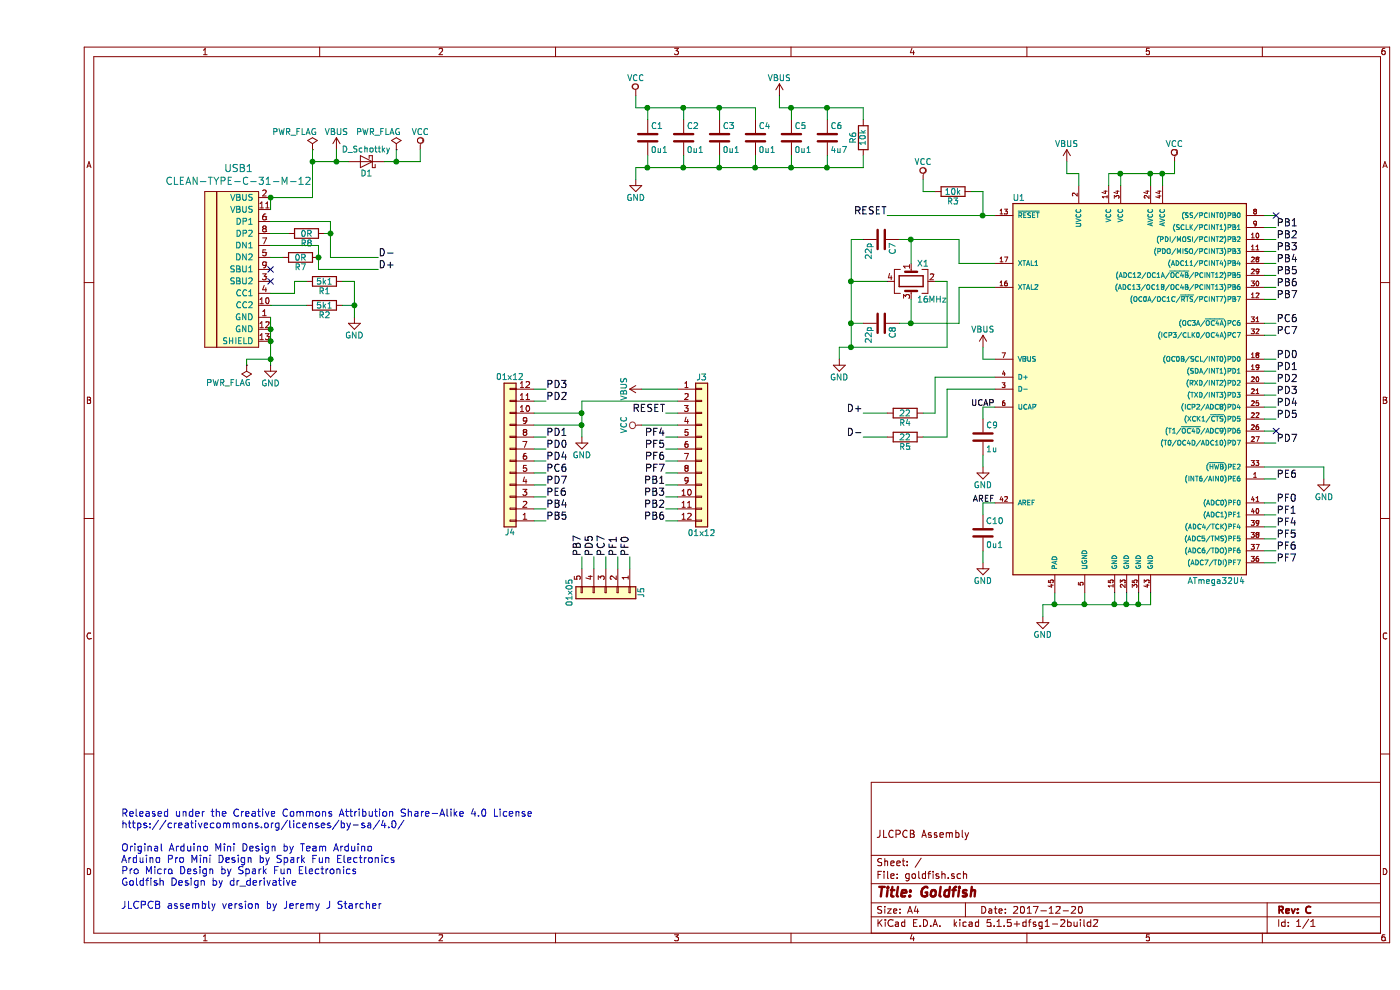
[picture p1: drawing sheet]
EESchema Schematic File Version 4
EELAYER 30 0
EELAYER END
$Descr A4 11693 8268
encoding utf-8
Sheet 1 1
Title "Goldfish"
Date "2017-12-20"
Rev "C"
Comp ""
Comment1 "JLCPCB Assembly"
Comment2 ""
Comment3 ""
Comment4 ""
$EndDescr
$Comp
L power:GND #PWR02
U 1 1
P 2650 2650
F 0 "#PWR02" H 2650 2400 50  0001 C CNN
F 1 "GND" H 2650 2500 50  0000 C CNN
F 2 "" H 2650 2650 50  0001 C CNN
F 3 "" H 2650 2650 50  0001 C CNN
	1    2650 2650
	1    0    0    -1  
$EndComp
$Comp
L Device:R R4
U 1 1
P 7250 3450
F 0 "R4" V 7330 3450 50  0000 C CNN
F 1 "22" V 7250 3450 50  0000 C CNN
F 2 "Resistor_SMD:R_0402_1005Metric" V 7180 3450 50  0001 C CNN
F 3 "" H 7250 3450 50  0001 C CNN
F 4 " C25092" V 7250 3450 50  0001 C CNN "JLC"
	1    7250 3450
	0    1    1    0   
$EndComp
$Comp
L Device:R R5
U 1 1
P 7250 3650
F 0 "R5" V 7330 3650 50  0000 C CNN
F 1 "22" V 7250 3650 50  0000 C CNN
F 2 "Resistor_SMD:R_0402_1005Metric" V 7180 3650 50  0001 C CNN
F 3 "" H 7250 3650 50  0001 C CNN
F 4 " C25092" V 7250 3650 50  0001 C CNN "JLC"
	1    7250 3650
	0    1    1    0   
$EndComp
$Comp
L power:PWR_FLAG #FLG03
U 1 1
P 2300 1250
F 0 "#FLG03" H 2300 1325 50  0001 C CNN
F 1 "PWR_FLAG" H 2150 1400 50  0000 C CNN
F 2 "" H 2300 1250 50  0001 C CNN
F 3 "" H 2300 1250 50  0001 C CNN
	1    2300 1250
	1    0    0    -1  
$EndComp
Text Label 2850 2250 0    60   ~ 0
D+
Text Label 2850 2150 0    60   ~ 0
D-
$Comp
L atmega32u4-ep:ATMEGA32U4-EP U1
U 1 1
P 9150 3350
F 0 "U1" H 8200 5050 50  0000 C CNN
F 1 "ATmega32U4" H 9850 1850 50  0000 C CNN
F 2 "Package_DFN_QFN:QFN-44-1EP_7x7mm_P0.5mm_EP5.2x5.2mm" H 9150 3350 50  0001 C CIN
F 3 "" H 10250 4450 50  0001 C CNN
F 4 "C45874" H 9150 3350 50  0001 C CNN "JLC"
	1    9150 3350
	1    0    0    -1  
$EndComp
$Comp
L power:GND #PWR05
U 1 1
P 8400 5150
F 0 "#PWR05" H 8400 4900 50  0001 C CNN
F 1 "GND" H 8400 5000 50  0000 C CNN
F 2 "" H 8400 5150 50  0001 C CNN
F 3 "" H 8400 5150 50  0001 C CNN
	1    8400 5150
	1    0    0    -1  
$EndComp
$Comp
L Device:C C8
U 1 1
P 7050 2700
F 0 "C8" H 7075 2800 50  0000 L CNN
F 1 "22p" H 7075 2600 50  0000 L CNN
F 2 "Capacitor_SMD:C_0402_1005Metric" H 7088 2550 50  0001 C CNN
F 3 "" H 7050 2700 50  0001 C CNN
F 4 " C1555" H 7050 2700 50  0001 C CNN "JLC"
	1    7050 2700
	0    1    1    0   
$EndComp
$Comp
L Device:Crystal_GND24 X1
U 1 1
P 7300 2350
F 0 "X1" V 7150 2400 50  0000 L CNN
F 1 "16MHz" V 7450 2400 50  0000 L CNN
F 2 "Crystal:Crystal_SMD_SeikoEpson_TSX3225-4Pin_3.2x2.5mm" H 7300 2350 50  0001 C CNN
F 3 "" H 7300 2350 50  0001 C CNN
F 4 " C13738" V 7300 2350 50  0001 C CNN "JLC"
	1    7300 2350
	0    1    1    0   
$EndComp
$Comp
L Device:C C7
U 1 1
P 7050 2000
F 0 "C7" H 7075 2100 50  0000 L CNN
F 1 "22p" H 7075 1900 50  0000 L CNN
F 2 "Capacitor_SMD:C_0402_1005Metric" H 7088 1850 50  0001 C CNN
F 3 "" H 7050 2000 50  0001 C CNN
F 4 " C1555" H 7050 2000 50  0001 C CNN "JLC"
	1    7050 2000
	0    1    1    0   
$EndComp
$Comp
L power:GND #PWR06
U 1 1
P 6700 3000
F 0 "#PWR06" H 6700 2750 50  0001 C CNN
F 1 "GND" H 6700 2850 50  0000 C CNN
F 2 "" H 6700 3000 50  0001 C CNN
F 3 "" H 6700 3000 50  0001 C CNN
	1    6700 3000
	1    0    0    -1  
$EndComp
$Comp
L Device:R R3
U 1 1
P 7650 1600
F 0 "R3" V 7730 1600 50  0000 C CNN
F 1 "10k" V 7650 1600 50  0000 C CNN
F 2 "Resistor_SMD:R_0402_1005Metric" V 7580 1600 50  0001 C CNN
F 3 "" H 7650 1600 50  0001 C CNN
F 4 " C25744" V 7650 1600 50  0001 C CNN "JLC"
	1    7650 1600
	0    1    1    0   
$EndComp
$Comp
L power:VCC #PWR07
U 1 1
P 7400 1500
F 0 "#PWR07" H 7400 1350 50  0001 C CNN
F 1 "VCC" H 7400 1650 50  0000 C CNN
F 2 "" H 7400 1500 50  0001 C CNN
F 3 "" H 7400 1500 50  0001 C CNN
	1    7400 1500
	1    0    0    -1  
$EndComp
$Comp
L Device:C C9
U 1 1
P 7900 3650
F 0 "C9" H 7925 3750 50  0000 L CNN
F 1 "1u" H 7925 3550 50  0000 L CNN
F 2 "Capacitor_SMD:C_0402_1005Metric" H 7938 3500 50  0001 C CNN
F 3 "" H 7900 3650 50  0001 C CNN
F 4 " C52923" H 7900 3650 50  0001 C CNN "JLC"
	1    7900 3650
	1    0    0    -1  
$EndComp
$Comp
L power:GND #PWR08
U 1 1
P 7900 3900
F 0 "#PWR08" H 7900 3650 50  0001 C CNN
F 1 "GND" H 7900 3750 50  0000 C CNN
F 2 "" H 7900 3900 50  0001 C CNN
F 3 "" H 7900 3900 50  0001 C CNN
	1    7900 3900
	1    0    0    -1  
$EndComp
Text Label 6900 3450 2    60   ~ 0
D+
Text Label 6900 3650 2    60   ~ 0
D-
$Comp
L power:VCC #PWR09
U 1 1
P 9500 1350
F 0 "#PWR09" H 9500 1200 50  0001 C CNN
F 1 "VCC" H 9500 1500 50  0000 C CNN
F 2 "" H 9500 1350 50  0001 C CNN
F 3 "" H 9500 1350 50  0001 C CNN
	1    9500 1350
	1    0    0    -1  
$EndComp
$Comp
L Device:C C10
U 1 1
P 7900 4450
F 0 "C10" H 7925 4550 50  0000 L CNN
F 1 "0u1" H 7925 4350 50  0000 L CNN
F 2 "Capacitor_SMD:C_0402_1005Metric" H 7938 4300 50  0001 C CNN
F 3 "" H 7900 4450 50  0001 C CNN
F 4 " C1525" H 7900 4450 50  0001 C CNN "JLC"
	1    7900 4450
	1    0    0    -1  
$EndComp
$Comp
L power:GND #PWR010
U 1 1
P 7900 4700
F 0 "#PWR010" H 7900 4450 50  0001 C CNN
F 1 "GND" H 7900 4550 50  0000 C CNN
F 2 "" H 7900 4700 50  0001 C CNN
F 3 "" H 7900 4700 50  0001 C CNN
	1    7900 4700
	1    0    0    -1  
$EndComp
Text Label 10350 4000 0    60   ~ 0
PE6
$Comp
L power:GND #PWR011
U 1 1
P 10750 4000
F 0 "#PWR011" H 10750 3750 50  0001 C CNN
F 1 "GND" H 10750 3850 50  0000 C CNN
F 2 "" H 10750 4000 50  0001 C CNN
F 3 "" H 10750 4000 50  0001 C CNN
	1    10750 4000
	1    0    0    -1  
$EndComp
Text Label 10350 3000 0    60   ~ 0
PD0
Text Label 10350 3100 0    60   ~ 0
PD1
Text Label 10350 3200 0    60   ~ 0
PD2
Text Label 10350 3300 0    60   ~ 0
PD3
Text Label 10350 3400 0    60   ~ 0
PD4
Text Label 10350 3700 0    60   ~ 0
PD7
Text Label 10350 2700 0    60   ~ 0
PC6
Text Label 10350 2800 0    60   ~ 0
PC7
Text Label 10350 1900 0    60   ~ 0
PB1
Text Label 10350 2000 0    60   ~ 0
PB2
Text Label 10350 2100 0    60   ~ 0
PB3
Text Label 10350 2200 0    60   ~ 0
PB4
Text Label 10350 2300 0    60   ~ 0
PB5
Text Label 10350 2400 0    60   ~ 0
PB6
Text Label 10350 2500 0    60   ~ 0
PB7
Text Label 4250 3250 0    60   ~ 0
PD3
Text Label 4250 3350 0    60   ~ 0
PD2
$Comp
L power:GND #PWR012
U 1 1
P 4550 3650
F 0 "#PWR012" H 4550 3400 50  0001 C CNN
F 1 "GND" H 4550 3500 50  0000 C CNN
F 2 "" H 4550 3650 50  0001 C CNN
F 3 "" H 4550 3650 50  0001 C CNN
	1    4550 3650
	1    0    0    -1  
$EndComp
Text Label 4250 3650 0    60   ~ 0
PD1
Text Label 4250 3750 0    60   ~ 0
PD0
Text Label 4250 3850 0    60   ~ 0
PD4
Text Label 4250 3950 0    60   ~ 0
PC6
Text Label 4250 4050 0    60   ~ 0
PD7
Text Label 4250 4150 0    60   ~ 0
PE6
Text Label 4250 4250 0    60   ~ 0
PB4
Text Label 4250 4350 0    60   ~ 0
PB5
Text Label 10350 4200 0    60   ~ 0
PF0
Text Label 10350 4300 0    60   ~ 0
PF1
Text Label 10350 4400 0    60   ~ 0
PF4
Text Label 10350 4500 0    60   ~ 0
PF5
Text Label 10350 4600 0    60   ~ 0
PF6
Text Label 10350 4700 0    60   ~ 0
PF7
$Comp
L power:VCC #PWR013
U 1 1
P 5050 3550
F 0 "#PWR013" H 5050 3400 50  0001 C CNN
F 1 "VCC" H 5050 3700 50  0000 C CNN
F 2 "" H 5050 3550 50  0001 C CNN
F 3 "" H 5050 3550 50  0001 C CNN
	1    5050 3550
	0    -1   -1   0   
$EndComp
Text Label 7100 1800 2    60   ~ 0
RESET
Text Label 5250 3450 2    60   ~ 0
RESET
Text Label 5250 3650 2    60   ~ 0
PF4
Text Label 5250 3750 2    60   ~ 0
PF5
Text Label 5250 3850 2    60   ~ 0
PF6
Text Label 5250 3950 2    60   ~ 0
PF7
Text Label 5250 4050 2    60   ~ 0
PB1
Text Label 5250 4150 2    60   ~ 0
PB3
Text Label 5250 4250 2    60   ~ 0
PB2
Text Label 5250 4350 2    60   ~ 0
PB6
Text Label 4550 4650 1    60   ~ 0
PB7
Text Label 4650 4650 1    60   ~ 0
PD5
Text Label 4750 4650 1    60   ~ 0
PC7
Text Label 4850 4650 1    60   ~ 0
PF1
Text Label 4950 4650 1    60   ~ 0
PF0
NoConn ~ 10350 1800
$Comp
L power:VCC #PWR014
U 1 1
P 5000 800
F 0 "#PWR014" H 5000 650 50  0001 C CNN
F 1 "VCC" H 5000 950 50  0000 C CNN
F 2 "" H 5000 800 50  0001 C CNN
F 3 "" H 5000 800 50  0001 C CNN
	1    5000 800 
	1    0    0    -1  
$EndComp
$Comp
L Device:C C1
U 1 1
P 5100 1150
F 0 "C1" H 5125 1250 50  0000 L CNN
F 1 "0u1" H 5125 1050 50  0000 L CNN
F 2 "Capacitor_SMD:C_0402_1005Metric" H 5138 1000 50  0001 C CNN
F 3 "" H 5100 1150 50  0001 C CNN
F 4 " C1525" H 5100 1150 50  0001 C CNN "JLC"
	1    5100 1150
	1    0    0    -1  
$EndComp
$Comp
L Device:C C2
U 1 1
P 5400 1150
F 0 "C2" H 5425 1250 50  0000 L CNN
F 1 "0u1" H 5425 1050 50  0000 L CNN
F 2 "Capacitor_SMD:C_0402_1005Metric" H 5438 1000 50  0001 C CNN
F 3 "" H 5400 1150 50  0001 C CNN
F 4 " C1525" H 5400 1150 50  0001 C CNN "JLC"
	1    5400 1150
	1    0    0    -1  
$EndComp
$Comp
L Device:C C3
U 1 1
P 5700 1150
F 0 "C3" H 5725 1250 50  0000 L CNN
F 1 "0u1" H 5725 1050 50  0000 L CNN
F 2 "Capacitor_SMD:C_0402_1005Metric" H 5738 1000 50  0001 C CNN
F 3 "" H 5700 1150 50  0001 C CNN
F 4 " C1525" H 5700 1150 50  0001 C CNN "JLC"
	1    5700 1150
	1    0    0    -1  
$EndComp
$Comp
L Device:C C4
U 1 1
P 6000 1150
F 0 "C4" H 6025 1250 50  0000 L CNN
F 1 "0u1" H 6025 1050 50  0000 L CNN
F 2 "Capacitor_SMD:C_0402_1005Metric" H 6038 1000 50  0001 C CNN
F 3 "" H 6000 1150 50  0001 C CNN
F 4 " C1525" H 6000 1150 50  0001 C CNN "JLC"
	1    6000 1150
	1    0    0    -1  
$EndComp
$Comp
L Device:C C6
U 1 1
P 6600 1150
F 0 "C6" H 6625 1250 50  0000 L CNN
F 1 "4u7" H 6625 1050 50  0000 L CNN
F 2 "Capacitor_SMD:C_0402_1005Metric" H 6638 1000 50  0001 C CNN
F 3 "" H 6600 1150 50  0001 C CNN
F 4 " C23733" H 6600 1150 50  0001 C CNN "JLC"
	1    6600 1150
	1    0    0    -1  
$EndComp
$Comp
L power:GND #PWR015
U 1 1
P 5000 1500
F 0 "#PWR015" H 5000 1250 50  0001 C CNN
F 1 "GND" H 5000 1350 50  0000 C CNN
F 2 "" H 5000 1500 50  0001 C CNN
F 3 "" H 5000 1500 50  0001 C CNN
	1    5000 1500
	1    0    0    -1  
$EndComp
$Comp
L Connector_Generic:Conn_01x12 J4
U 1 1
P 3950 3850
F 0 "J4" H 3950 4450 50  0000 C CNN
F 1 "01x12" H 3950 3150 50  0000 C CNN
F 2 "pins:Pins12" H 3950 3850 50  0001 C CNN
F 3 "" H 3950 3850 50  0001 C CNN
	1    3950 3850
	-1   0    0    1   
$EndComp
$Comp
L Connector_Generic:Conn_01x05 J5
U 1 1
P 4750 4950
F 0 "J5" H 4750 5250 50  0000 C CNN
F 1 "01x05" H 4750 4650 50  0000 C CNN
F 2 "pins:Pins5" H 4750 4950 50  0001 C CNN
F 3 "" H 4750 4950 50  0001 C CNN
	1    4750 4950
	0    1    1    0   
$EndComp
$Comp
L Connector_Generic:Conn_01x12 J3
U 1 1
P 5550 3750
F 0 "J3" H 5550 4350 50  0000 C CNN
F 1 "01x12" H 5550 3050 50  0000 C CNN
F 2 "pins:Pins12" H 5550 3750 50  0001 C CNN
F 3 "" H 5550 3750 50  0001 C CNN
	1    5550 3750
	1    0    0    -1  
$EndComp
$Comp
L Device:C C5
U 1 1
P 6300 1150
F 0 "C5" H 6325 1250 50  0000 L CNN
F 1 "0u1" H 6325 1050 50  0000 L CNN
F 2 "Capacitor_SMD:C_0402_1005Metric" H 6338 1000 50  0001 C CNN
F 3 "" H 6300 1150 50  0001 C CNN
F 4 " C1525" H 6300 1150 50  0001 C CNN "JLC"
	1    6300 1150
	1    0    0    -1  
$EndComp
Connection ~ 8500 5050
Wire Wire Line
	8500 4950 8500 5050
Wire Wire Line
	2350 2250 2850 2250
Wire Wire Line
	2450 2150 2850 2150
Wire Wire Line
	6900 3650 7100 3650
Wire Wire Line
	7100 3450 6900 3450
Wire Wire Line
	7500 3450 7400 3450
Wire Wire Line
	7500 3150 7500 3450
Wire Wire Line
	8000 3150 7500 3150
Wire Wire Line
	7600 3650 7400 3650
Wire Wire Line
	7600 3250 7600 3650
Wire Wire Line
	7900 4200 7900 4300
Wire Wire Line
	7900 3800 7900 3900
Wire Wire Line
	7900 3400 7900 3500
Wire Wire Line
	7800 1600 7900 1600
Wire Wire Line
	7900 3000 7900 2900
Wire Wire Line
	8000 3000 7900 3000
Connection ~ 9300 1450
Wire Wire Line
	9400 1450 9400 1550
Connection ~ 9050 1450
Wire Wire Line
	9300 1450 9300 1550
Wire Wire Line
	9050 1450 9050 1550
Wire Wire Line
	8950 1450 9050 1450
Wire Wire Line
	2300 1250 2300 1350
Connection ~ 2300 1350
Wire Wire Line
	2650 2350 2650 2550
Wire Wire Line
	2650 2350 2550 2350
Wire Wire Line
	2550 2550 2650 2550
Connection ~ 2650 2550
Wire Wire Line
	2500 1350 2500 1250
Wire Wire Line
	7200 2000 7300 2000
Wire Wire Line
	7300 2000 7300 2200
Wire Wire Line
	7300 2500 7300 2700
Wire Wire Line
	7200 2700 7300 2700
Wire Wire Line
	7700 2400 8000 2400
Wire Wire Line
	7700 2700 7700 2400
Connection ~ 7300 2700
Wire Wire Line
	7700 2000 7700 2200
Connection ~ 7300 2000
Wire Wire Line
	7700 2200 8000 2200
Wire Wire Line
	7100 2350 6800 2350
Wire Wire Line
	6900 2000 6800 2000
Wire Wire Line
	6800 2000 6800 2350
Wire Wire Line
	6800 2700 6900 2700
Connection ~ 6800 2350
Wire Wire Line
	7600 2350 7500 2350
Wire Wire Line
	7600 2900 7600 2350
Wire Wire Line
	6700 2900 6800 2900
Connection ~ 6800 2700
Wire Wire Line
	6700 2900 6700 3000
Connection ~ 6800 2900
Wire Wire Line
	7500 1600 7400 1600
Wire Wire Line
	7400 1600 7400 1500
Wire Wire Line
	7900 3400 8000 3400
Wire Wire Line
	8000 3250 7600 3250
Wire Wire Line
	7900 4200 8000 4200
Wire Wire Line
	7900 4600 7900 4700
Wire Wire Line
	10250 4200 10350 4200
Wire Wire Line
	10250 4300 10350 4300
Wire Wire Line
	10250 4400 10350 4400
Wire Wire Line
	10250 4500 10350 4500
Wire Wire Line
	10250 4600 10350 4600
Wire Wire Line
	10250 4700 10350 4700
Wire Wire Line
	10250 1800 10350 1800
Wire Wire Line
	10250 1900 10350 1900
Wire Wire Line
	10250 2000 10350 2000
Wire Wire Line
	10250 2100 10350 2100
Wire Wire Line
	10250 2200 10350 2200
Wire Wire Line
	10250 2300 10350 2300
Wire Wire Line
	10250 2400 10350 2400
Wire Wire Line
	10250 2500 10350 2500
Wire Wire Line
	10250 2700 10350 2700
Wire Wire Line
	10250 2800 10350 2800
Wire Wire Line
	10250 3000 10350 3000
Wire Wire Line
	10250 3100 10350 3100
Wire Wire Line
	10250 3200 10350 3200
Wire Wire Line
	10250 3300 10350 3300
Wire Wire Line
	10250 3400 10350 3400
Wire Wire Line
	10250 3500 10350 3500
Wire Wire Line
	10250 3600 10350 3600
Wire Wire Line
	10250 3700 10350 3700
Wire Wire Line
	10250 3900 10750 3900
Wire Wire Line
	10250 4000 10350 4000
Wire Wire Line
	10750 3900 10750 4000
Wire Wire Line
	4150 3250 4250 3250
Wire Wire Line
	4150 3350 4250 3350
Wire Wire Line
	4150 3450 4550 3450
Wire Wire Line
	4550 3550 4150 3550
Wire Wire Line
	4150 3650 4250 3650
Wire Wire Line
	4150 3750 4250 3750
Wire Wire Line
	4150 3850 4250 3850
Wire Wire Line
	4150 3950 4250 3950
Wire Wire Line
	4150 4050 4250 4050
Wire Wire Line
	4150 4150 4250 4150
Wire Wire Line
	4150 4250 4250 4250
Wire Wire Line
	4150 4350 4250 4350
Wire Wire Line
	4550 4750 4550 4650
Wire Wire Line
	4650 4750 4650 4650
Wire Wire Line
	4750 4650 4750 4750
Wire Wire Line
	4850 4750 4850 4650
Wire Wire Line
	4950 4650 4950 4750
Wire Wire Line
	4550 3350 5350 3350
Wire Wire Line
	5250 3450 5350 3450
Wire Wire Line
	5050 3550 5350 3550
Wire Wire Line
	5250 3650 5350 3650
Wire Wire Line
	5250 3750 5350 3750
Wire Wire Line
	5250 3850 5350 3850
Wire Wire Line
	5250 3950 5350 3950
Wire Wire Line
	5250 4050 5350 4050
Wire Wire Line
	5250 4150 5350 4150
Wire Wire Line
	5250 4250 5350 4250
Wire Wire Line
	5250 4350 5350 4350
Wire Wire Line
	4550 3350 4550 3450
Connection ~ 4550 3550
Connection ~ 4550 3450
Wire Wire Line
	7900 1600 7900 1800
Wire Wire Line
	7100 1800 7900 1800
Connection ~ 7900 1800
Wire Wire Line
	6600 1400 6600 1300
Wire Wire Line
	5000 1400 5100 1400
Wire Wire Line
	5000 1400 5000 1500
Wire Wire Line
	5100 1300 5100 1400
Connection ~ 5100 1400
Wire Wire Line
	5400 1400 5400 1300
Connection ~ 5400 1400
Wire Wire Line
	5700 1400 5700 1300
Connection ~ 5700 1400
Wire Wire Line
	6600 900  6600 1000
Wire Wire Line
	5000 900  5100 900 
Wire Wire Line
	5700 900  5700 1000
Wire Wire Line
	5400 900  5400 1000
Connection ~ 5700 900 
Wire Wire Line
	5100 900  5100 1000
Connection ~ 5400 900 
Wire Wire Line
	5000 900  5000 800 
Connection ~ 5100 900 
Wire Wire Line
	8400 5150 8400 5050
Wire Wire Line
	8400 5050 8500 5050
Wire Wire Line
	8750 5050 8750 4950
Wire Wire Line
	9000 5050 9000 4950
Connection ~ 8750 5050
Wire Wire Line
	9100 5050 9100 4950
Connection ~ 9000 5050
Wire Wire Line
	9200 5050 9200 4950
Connection ~ 9100 5050
Wire Wire Line
	9300 5050 9300 4950
Connection ~ 9200 5050
Text Notes 700  7600 0    60   ~ 0
Released under the Creative Commons Attribution Share-Alike 4.0 License\nhttps://creativecommons.org/licenses/by-sa/4.0/\n\nOriginal Arduino Mini Design by Team Arduino\nArduino Pro Mini Design by Spark Fun Electronics\nPro Micro Design by Spark Fun Electronics\nGoldfish Design by dr_derivative\n\nJLCPCB assembly version by Jeremy J Starcher
$Comp
L power:VBUS #PWR016
U 1 1
P 2500 1250
F 0 "#PWR016" H 2500 1100 50  0001 C CNN
F 1 "VBUS" H 2500 1400 50  0000 C CNN
F 2 "" H 2500 1250 50  0001 C CNN
F 3 "" H 2500 1250 50  0001 C CNN
	1    2500 1250
	1    0    0    -1  
$EndComp
$Comp
L power:VBUS #PWR017
U 1 1
P 7900 2900
F 0 "#PWR017" H 7900 2750 50  0001 C CNN
F 1 "VBUS" H 7900 3050 50  0000 C CNN
F 2 "" H 7900 2900 50  0001 C CNN
F 3 "" H 7900 2900 50  0001 C CNN
	1    7900 2900
	1    0    0    -1  
$EndComp
$Comp
L power:VBUS #PWR018
U 1 1
P 8600 1350
F 0 "#PWR018" H 8600 1200 50  0001 C CNN
F 1 "VBUS" H 8600 1500 50  0000 C CNN
F 2 "" H 8600 1350 50  0001 C CNN
F 3 "" H 8600 1350 50  0001 C CNN
	1    8600 1350
	1    0    0    -1  
$EndComp
Wire Wire Line
	8700 1550 8700 1450
Wire Wire Line
	8700 1450 8600 1450
Wire Wire Line
	8600 1450 8600 1350
Wire Wire Line
	9500 1450 9500 1350
Connection ~ 9400 1450
Wire Wire Line
	8950 1450 8950 1550
$Comp
L Device:D_Schottky D1
U 1 1
P 2750 1350
F 0 "D1" H 2750 1450 50  0000 C CNN
F 1 "D_Schottky" H 2750 1250 50  0000 C CNN
F 2 "Diode_SMD:D_PowerDI-123" H 2750 1350 50  0001 C CNN
F 3 "" H 2750 1350 50  0001 C CNN
F 4 " C8598" H 2750 1350 50  0001 C CNN "JLC"
	1    2750 1350
	-1   0    0    1   
$EndComp
Connection ~ 2500 1350
Wire Wire Line
	2900 1350 3000 1350
Wire Wire Line
	3200 1350 3200 1250
$Comp
L power:VCC #PWR019
U 1 1
P 3200 1250
F 0 "#PWR019" H 3200 1100 50  0001 C CNN
F 1 "VCC" H 3200 1400 50  0000 C CNN
F 2 "" H 3200 1250 50  0001 C CNN
F 3 "" H 3200 1250 50  0001 C CNN
	1    3200 1250
	1    0    0    -1  
$EndComp
$Comp
L power:PWR_FLAG #FLG020
U 1 1
P 3000 1250
F 0 "#FLG020" H 3000 1325 50  0001 C CNN
F 1 "PWR_FLAG" H 2850 1400 50  0000 C CNN
F 2 "" H 3000 1250 50  0001 C CNN
F 3 "" H 3000 1250 50  0001 C CNN
	1    3000 1250
	1    0    0    -1  
$EndComp
Wire Wire Line
	3000 1250 3000 1350
Connection ~ 3000 1350
$Comp
L power:VBUS #PWR021
U 1 1
P 5050 3250
F 0 "#PWR021" H 5050 3100 50  0001 C CNN
F 1 "VBUS" H 5050 3400 50  0000 C CNN
F 2 "" H 5050 3250 50  0001 C CNN
F 3 "" H 5050 3250 50  0001 C CNN
	1    5050 3250
	0    -1   -1   0   
$EndComp
Wire Wire Line
	5050 3250 5350 3250
Wire Wire Line
	6000 900  6000 1000
Wire Wire Line
	6000 1400 6000 1300
Wire Wire Line
	6300 1400 6300 1300
Wire Wire Line
	6300 1000 6300 900 
Wire Wire Line
	6200 900  6300 900 
Wire Wire Line
	6200 900  6200 800 
Connection ~ 6300 900 
Connection ~ 6000 1400
Connection ~ 6300 1400
$Comp
L power:VBUS #PWR0101
U 1 1
P 6200 800
F 0 "#PWR0101" H 6200 650 50  0001 C CNN
F 1 "VBUS" H 6200 950 50  0000 C CNN
F 2 "" H 6200 800 50  0001 C CNN
F 3 "" H 6200 800 50  0001 C CNN
	1    6200 800 
	1    0    0    -1  
$EndComp
Wire Wire Line
	8500 5050 8750 5050
Wire Wire Line
	9300 1450 9400 1450
Wire Wire Line
	9050 1450 9300 1450
Wire Wire Line
	2300 1350 2500 1350
Wire Wire Line
	2650 2550 2650 2650
Wire Wire Line
	7300 2700 7700 2700
Wire Wire Line
	7300 2000 7700 2000
Wire Wire Line
	6800 2350 6800 2700
Wire Wire Line
	6800 2700 6800 2900
Wire Wire Line
	6800 2900 7600 2900
Wire Wire Line
	4550 3550 4550 3650
Wire Wire Line
	4550 3450 4550 3550
Wire Wire Line
	7900 1800 8000 1800
Wire Wire Line
	5100 1400 5400 1400
Wire Wire Line
	5400 1400 5700 1400
Wire Wire Line
	5700 1400 6000 1400
Wire Wire Line
	5700 900  6000 900 
Wire Wire Line
	5400 900  5700 900 
Wire Wire Line
	5100 900  5400 900 
Wire Wire Line
	8750 5050 9000 5050
Wire Wire Line
	9000 5050 9100 5050
Wire Wire Line
	9100 5050 9200 5050
Wire Wire Line
	9200 5050 9300 5050
Wire Wire Line
	9400 1450 9500 1450
Wire Wire Line
	2500 1350 2600 1350
Wire Wire Line
	3000 1350 3200 1350
Wire Wire Line
	6300 900  6600 900 
Wire Wire Line
	6000 1400 6300 1400
Wire Wire Line
	6300 1400 6600 1400
$Comp
L Device:R R6
U 1 1
P 6900 1150
F 0 "R6" V 6980 1150 50  0000 C CNN
F 1 "10k" V 6900 1150 50  0000 C CNN
F 2 "Resistor_SMD:R_0402_1005Metric" V 6830 1150 50  0001 C CNN
F 3 "" H 6900 1150 50  0001 C CNN
F 4 " C25744" V 6900 1150 50  0001 C CNN "JLC"
	1    6900 1150
	-1   0    0    1   
$EndComp
Wire Wire Line
	6900 1000 6900 900 
Wire Wire Line
	6900 900  6600 900 
Connection ~ 6600 900 
Wire Wire Line
	6900 1300 6900 1400
Wire Wire Line
	6900 1400 6600 1400
Connection ~ 6600 1400
Text Label 10350 3500 0    60   ~ 0
PD5
NoConn ~ 10350 3600
Wire Wire Line
	2300 1350 2300 1650
Wire Wire Line
	2150 2350 2250 2350
Wire Wire Line
	2150 2450 2150 2350
Wire Wire Line
	1950 2450 2150 2450
Wire Wire Line
	1950 2550 2250 2550
$Comp
L Device:R R2
U 1 1
P 2400 2550
F 0 "R2" V 2480 2550 50  0000 C CNN
F 1 "5k1" V 2400 2550 50  0000 C CNN
F 2 "Resistor_SMD:R_0402_1005Metric" V 2330 2550 50  0001 C CNN
F 3 "" H 2400 2550 50  0001 C CNN
F 4 "C25905" V 2400 2550 50  0001 C CNN "JLC"
	1    2400 2550
	0    1    1    0   
$EndComp
$Comp
L Device:R R1
U 1 1
P 2400 2350
F 0 "R1" V 2480 2350 50  0000 C CNN
F 1 "5k1" V 2400 2350 50  0000 C CNN
F 2 "Resistor_SMD:R_0402_1005Metric" V 2330 2350 50  0001 C CNN
F 3 "" H 2400 2350 50  0001 C CNN
F 4 "C25905" V 2400 2350 50  0001 C CNN "JLC"
	1    2400 2350
	0    1    1    0   
$EndComp
Wire Wire Line
	1950 1750 1950 1650
Wire Wire Line
	1950 1650 2300 1650
NoConn ~ 1950 2250
NoConn ~ 1950 2350
$Comp
L power:GND #PWR0102
U 1 1
P 1950 3050
F 0 "#PWR0102" H 1950 2800 50  0001 C CNN
F 1 "GND" H 1950 2900 50  0000 C CNN
F 2 "" H 1950 3050 50  0001 C CNN
F 3 "" H 1950 3050 50  0001 C CNN
	1    1950 3050
	1    0    0    -1  
$EndComp
$Comp
L power:PWR_FLAG #FLG0101
U 1 1
P 1750 3050
F 0 "#FLG0101" H 1750 3125 50  0001 C CNN
F 1 "PWR_FLAG" H 1900 3200 50  0000 C CNN
F 2 "" H 1750 3050 50  0001 C CNN
F 3 "" H 1750 3050 50  0001 C CNN
	1    1750 3050
	-1   0    0    1   
$EndComp
Wire Wire Line
	1750 3050 1750 3000
Wire Wire Line
	1750 3000 1950 3000
Connection ~ 1950 3000
Wire Wire Line
	1950 3000 1950 3050
Text Label 8000 4200 2    50   ~ 0
AREF
Text Label 8000 3400 2    50   ~ 0
UCAP
Wire Wire Line
	2450 1850 2450 1950
Wire Wire Line
	2350 2050 2350 2150
Connection ~ 2350 2150
Wire Wire Line
	2350 2150 2350 2250
Wire Wire Line
	2400 1950 2450 1950
Connection ~ 2450 1950
Wire Wire Line
	2450 1950 2450 2150
Wire Wire Line
	1950 1850 2450 1850
Wire Wire Line
	1950 1950 2100 1950
Wire Wire Line
	1950 2050 2350 2050
Wire Wire Line
	1950 2150 2050 2150
$Comp
L Device:R R7
U 1 1
P 2200 2150
F 0 "R7" V 2280 2150 50  0000 C CNN
F 1 "0R" V 2200 2150 50  0000 C CNN
F 2 "Resistor_SMD:R_0603_1608Metric_Pad1.05x0.95mm_HandSolder" V 2130 2150 50  0001 C CNN
F 3 "" H 2200 2150 50  0001 C CNN
F 4 " C17168" V 2200 2150 50  0001 C CNN "JLC"
	1    2200 2150
	0    1    1    0   
$EndComp
$Comp
L Device:R R8
U 1 1
P 2250 1950
F 0 "R8" V 2330 1950 50  0000 C CNN
F 1 "0R" V 2250 1950 50  0000 C CNN
F 2 "Resistor_SMD:R_0603_1608Metric_Pad1.05x0.95mm_HandSolder" V 2180 1950 50  0001 C CNN
F 3 "" H 2250 1950 50  0001 C CNN
F 4 " C17168" V 2250 1950 50  0001 C CNN "JLC"
	1    2250 1950
	0    1    1    0   
$EndComp
$Comp
L Type-C:CLEAN-TYPE-C-31-M-12 USB1
U 1 1
P 1850 2200
F 0 "USB1" H 1683 2997 60  0000 C CNN
F 1 "CLEAN-TYPE-C-31-M-12" H 1683 2891 60  0000 C CNN
F 2 "Type-C:HRO-TYPE-C-31-M-12-HandSoldering" H 1683 2891 60  0001 C CNN
F 3 "" H 2450 2250 60  0001 C CNN
	1    1850 2200
	1    0    0    -1  
$EndComp
Wire Wire Line
	1950 2650 1950 2750
Connection ~ 1950 1650
Wire Wire Line
	1950 2750 1950 2850
Connection ~ 1950 2750
Connection ~ 1950 2850
Wire Wire Line
	1950 2850 1950 3000
$EndSCHEMATC
